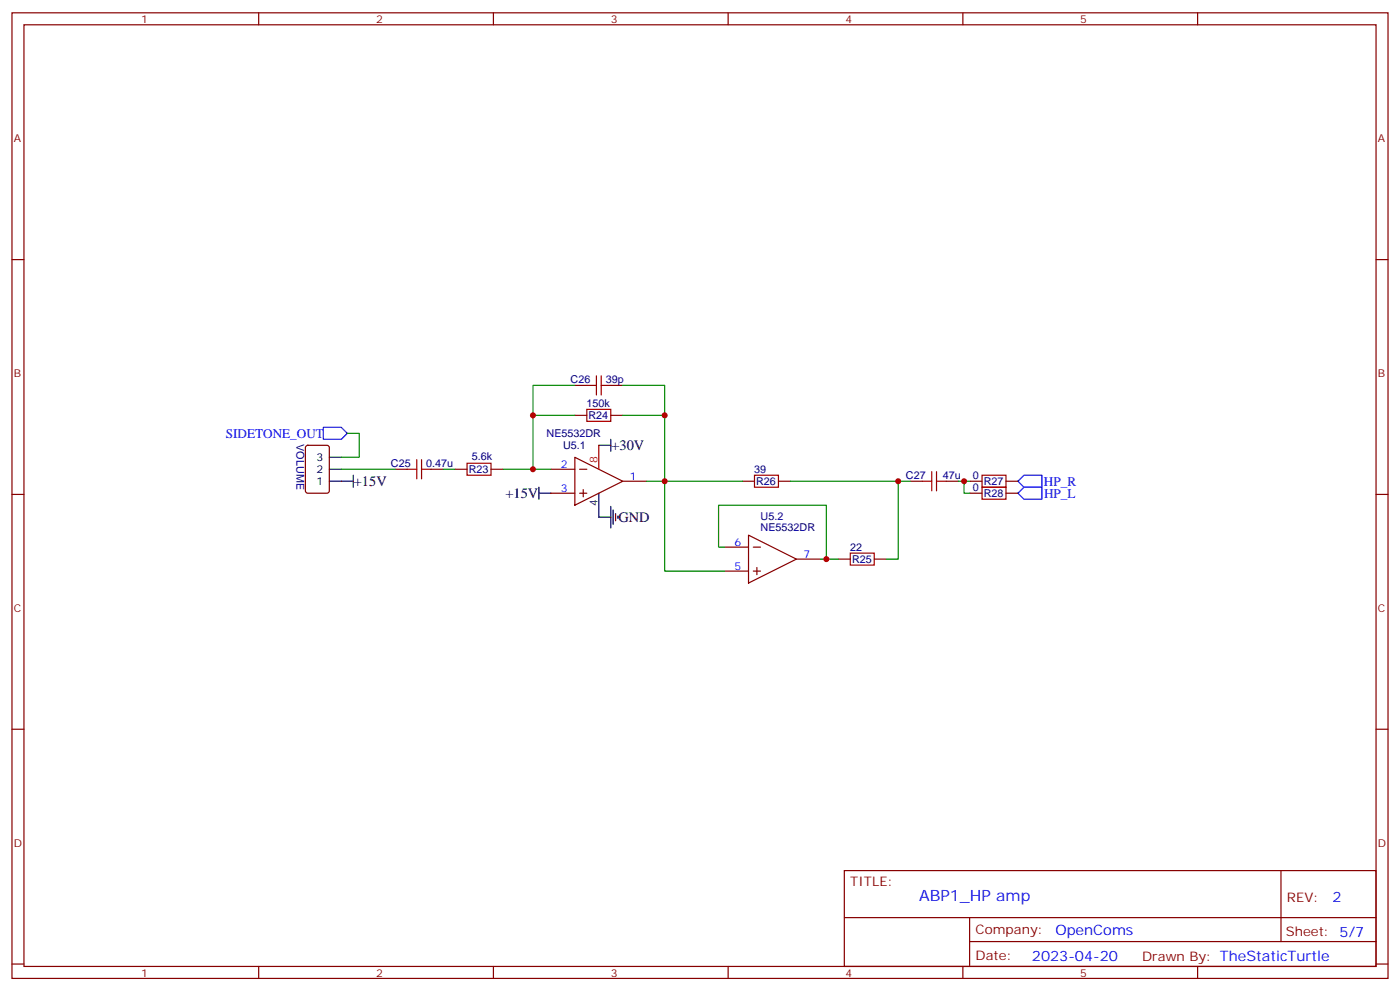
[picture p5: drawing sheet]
<svg xmlns="http://www.w3.org/2000/svg" width="412mm" height="292mm" viewBox="0 0 412 292" stroke-linecap="round" stroke-linejoin="round" font-family="sans-serif">
<g fill="none" stroke="#870000" stroke-width=".35">
<path d="M3.5 3.8h405.4v284.3h-405.4zM7.1 7.3h398.2v277.3h-398.2zM76.2 3.8v3.5M145.3 3.8v3.5M214.5 3.8v3.5M283.6 3.8v3.5M352.8 3.8v3.5M3.5 76.4h3.6M405.3 76.4h3.6M169.3 113.5h3.6M179.9 113.5h3.5M90.2 131.3l.5-.2h5.6l.7 .5v12.9l-.4 .7h-5.9l-.7-.4v-13z"/>
<path d="M116.4 138.2h3.5M127 138.2h3.5M134.1 138.2h3.5M144.6 138.2h3.6M162.3 138.2h7M169.3 134.7l14.1 7-14.1 7.1zM169.3 122.3h3.6M170.7 138.2h2.2M179.9 122.3h3.5M3.5 145.6h3.6M162.3 145.2h7M170.7 145.2h2.2"/>
<path d="M171.8 144.2v2.1M183.4 141.7h7.1M218.7 141.7h3.5M220.5 157.6l14.1 7-14.1 7.1zM229.3 141.7h3.5M268.1 141.7h3.5M278.7 141.7h3.5M285.8 145.2h3.5M285.8 141.7h3.5M296.3 145.2h3.6M296.3 141.7h3.6M405.3 145.6h3.6"/>
<path d="M213.4 161.1h7.1M213.4 168.2h7.1M221.9 161.1h2.1M221.9 168.2h2.1M223 167.1v2.1M234.6 164.6h7.1M246.9 164.6h3.6M257.5 164.6h3.6M3.5 214.7h3.6M405.3 214.7h3.6M248.7 256.4h156.6v28.2h-156.6zM377.3 256.4v20.9"/>
<path d="M248.7 270.2h156.5M285.6 277.3h119.6M285.6 270.2v14.1M3.5 283.9h3.6M76.2 284.6v3.5M145.3 284.6v3.5M214.5 284.6v3.5M283.6 284.6v3.5M352.8 284.6v3.5M405.3 283.9h3.6"/>
</g>
<path d="M95.2 125.8h5.3l1.8 1.8-1.8 1.8h-5.3zM299.9 145.2l1.7-1.7h5.3v3.5h-5.3zM299.9 141.7l1.7-1.8h5.3v3.6h-5.3z" fill="none" stroke="#00f" stroke-width=".35"/>
<g fill="none" stroke="#000" stroke-width=".35">
<path d="M97 134.7h3.5M97 138.2h3.5M104.1 139.9v3.6M176.4 131.1h3.5M179.9 129.4v3.5M97 141.7h7.1M158.7 145.2h3.6M158.7 143.5v3.5M176.4 145.2v7.1h3.5M179.9 149.1v6.4M180.6 150.2v4.2M181.3 151.2v2.2"/>
<path d="M182 151.9v.7"/>
</g>
<g fill="none" stroke="#a10000" stroke-width=".35">
<path d="M172.9 113.5h2.8M175.7 110.7v5.6M177.1 113.5h2.8M177.1 110.7v5.6M119.9 138.2h2.9M122.8 135.4v5.6M124.2 138.2h2.8M124.2 135.4v5.6M137.6 136.4h7v3.5h-7zM172.9 120.5h7v3.6h-7zM222.2 139.9h7.1v3.6h-7.1zM274.5 138.9v5.6"/>
<path d="M275.9 138.9v5.6M289.3 139.9h7v3.6h-7zM271.6 141.7h2.9M275.9 141.7h2.8M289.3 143.5h7v3.5h-7zM250.5 162.9h7v3.5h-7z"/>
</g>
<g fill="none" stroke="#008700" stroke-width=".35">
<path d="M169.3 113.5h-12.3v8.8M183.4 113.5h12.4v8.8M100.5 138.2h15.9M102.3 127.6h3.5v7.1h-5.3M130.5 138.2h3.6M148.2 138.2h14.1M169.3 122.3h-12.3v15.9M183.4 122.3h12.4v19.4h-5.3M218.7 141.7h-22.9v26.5h17.6M232.8 141.7h31.8v22.9h-3.5M264.6 141.7h3.5M282.2 141.7h3.6"/>
<path d="M284 141.7v3.5h1.8M213.4 161.1h-1.7v-12.3h31.7v15.8M241.7 164.6h5.2"/>
</g>
<path d="M176.4 131.1v7.1" fill="none" stroke="#f00" stroke-width=".35"/>
<g fill="#c00">
<circle cx="157" cy="138.2" r=".88"/>
<circle cx="157" cy="122.3" r=".88"/>
<circle cx="195.8" cy="122.3" r=".88"/>
<circle cx="243.4" cy="164.6" r=".88"/>
<circle cx="195.8" cy="141.7" r=".88"/>
<circle cx="284" cy="141.7" r=".88"/>
<circle cx="264.6" cy="141.7" r=".88"/>
</g>
<text font-size="4.6" fill="#00f" x="270.8" y="265.4">ABP1_HP amp</text>
<g font-size="4.2">
<text x="180.1" y="132.6">+30V</text>
<text x="104.2" y="143.1">+15V</text>
<text x="148.9" y="146.7">+15V</text>
<text x="182.2" y="153.7">GND</text>
</g>
<g font-size="4.2" fill="#00f">
<text x="392.5" y="265.6">2</text>
<text x="310.9" y="275.2">OpenComs</text>
<text x="304" y="283">2023-04-20</text>
</g>
<g font-size="3.9" fill="#00f">
<text x="66.6" y="129">SIDETONE_OUT</text>
<text x="307.5" y="143.1">HP_R</text>
<text x="307.6" y="146.6">HP_L</text>
</g>
<g font-size="3.9" fill="#800">
<text x="250.5" y="260.9">TITLE:</text>
<text x="379.1" y="265.6">REV:</text>
<text x="287.4" y="275.1">Company:</text>
<text x="378.7" y="275.8">Sheet: 5/7</text>
<text x="287.4" y="282.8">Date:</text>
<text x="336.4" y="282.9">Drawn By: TheStaticTurtle</text>
</g>
<g font-size="3.2" fill="#800">
<text x="41.6" y="6.8">1</text>
<text x="110.8" y="6.8">2</text>
<text x="179.9" y="6.8">3</text>
<text x="249.1" y="6.8">4</text>
<text x="318.2" y="6.8">5</text>
<text x="4.1" y="41.9">A</text>
<text x="405.9" y="41.9">A</text>
<text x="4.1" y="111">B</text>
<text x="405.9" y="111">B</text>
<text x="4.1" y="180.2">C</text>
<text x="405.9" y="180.2">C</text>
<text x="4.1" y="249.3">D</text>
<text x="405.9" y="249.3">D</text>
<text x="41.6" y="287.6">1</text>
<text x="110.8" y="287.6">2</text>
<text x="179.9" y="287.6">3</text>
<text x="249.1" y="287.6">4</text>
<text x="318.2" y="287.6">5</text>
</g>
<g font-size="3.2" fill="#000080">
<text x="168.1" y="112.9">C26</text>
<text x="178.5" y="112.9">39p</text>
<text x="172.8" y="120">150k</text>
<text x="173.4" y="123.5">R24</text>
<text x="87.3" y="130.8" transform="rotate(90 87.3 130.8)">VOLUME</text>
<text x="161" y="128.7">NE5532DR</text>
<text x="115.2" y="137.6">C25</text>
<text x="125.6" y="137.6">0.47u</text>
<text x="139" y="135.4">5.6k</text>
<text x="165.9" y="132.3">U5.1</text>
<text x="138.1" y="139.4">R23</text>
<text x="222.2" y="139.4">39</text>
<text x="222.8" y="142.9">R26</text>
<text x="266.9" y="141.1">C27</text>
<text x="277.7" y="141.1">47u</text>
<text x="286.6" y="141.1">0</text>
<text x="289.8" y="142.8">R27</text>
<text x="286.6" y="144.6">0</text>
<text x="289.8" y="146.4">R28</text>
<text x="224.1" y="153.2">U5.2</text>
<text x="224.1" y="156.4">NE5532DR</text>
<text x="250.4" y="162.3">22</text>
<text x="251" y="165.8">R25</text>
</g>
<g font-size="3.2">
<text x="93.2" y="135.7">3</text>
<text x="93.2" y="142.8">1</text>
<text x="93.2" y="139.2">2</text>
<text x="176" y="149" transform="rotate(-90 176 149)">4</text>
</g>
<g font-size="3.2" fill="#00f">
<text x="165.2" y="137.8">2</text>
<text x="185.6" y="141.4">1</text>
<text x="165.2" y="144.9">3</text>
<text x="216.4" y="160.8">6</text>
<text x="216.4" y="167.8">5</text>
<text x="236.7" y="164.3">7</text>
</g>
<text font-size="3.2" fill="#f00" x="176" y="136.4" transform="rotate(-90 176 136.4)">8</text>
</svg>
